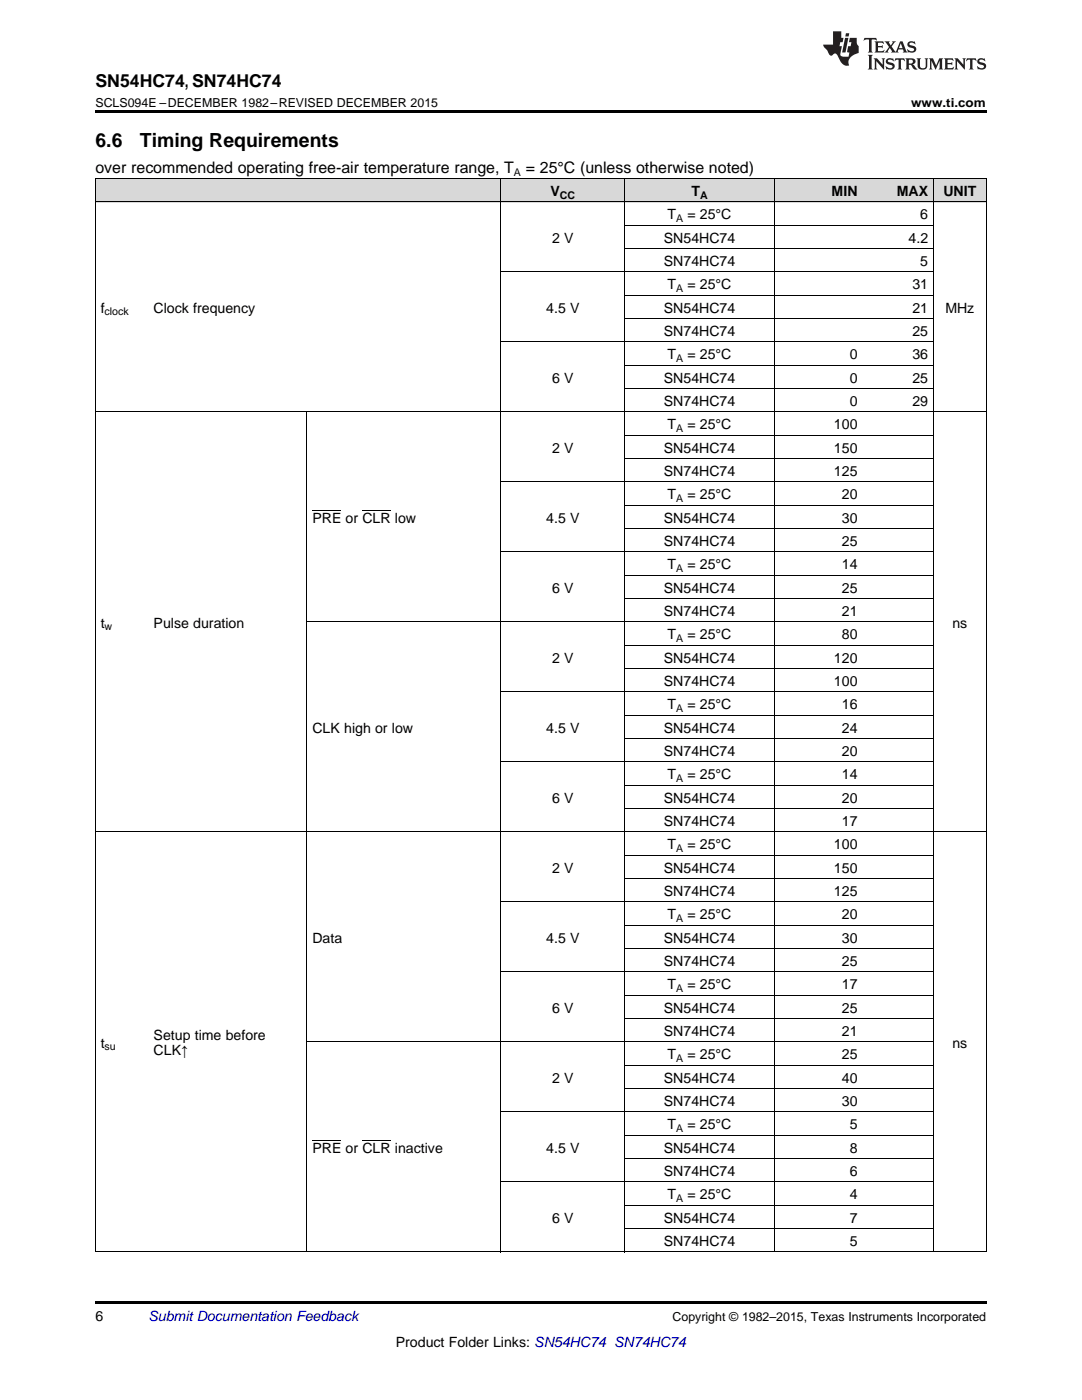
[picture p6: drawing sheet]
<svg xmlns="http://www.w3.org/2000/svg" width="216mm" height="279mm" viewBox="0 0 216 279" stroke-linecap="round" stroke-linejoin="round" font-family="sans-serif">
<g fill="#d8d8d8">
<path d="M19 35.7h10.6v4.7h-10.6z"/>
<path d="M29.6 35.7h31.7v4.7h-31.7z"/>
<path d="M61.3 35.7h38.7v4.7h-38.7z"/>
<path d="M100 35.7h24.7v4.7h-24.7z"/>
<path d="M124.7 35.7h29.9v4.7h-29.9z"/>
<path d="M154.6 35.7h17.6v4.7h-17.6z"/>
<path d="M172.2 35.7h14.1v4.7h-14.1z"/>
<path d="M186.3 35.7h10.5v4.7h-10.5z"/>
</g>
<path d="M19 22h177.8v.5h-177.8zM19 259.7h177.8v.5h-177.8z" fill="#000"/>
<g fill="none" stroke="#000" stroke-width=".2">
<path d="M19 35.6h177.8M19.1 35.7v214.2M100 35.7v214.2M124.6 35.7v214.2M154.5 35.7v214.2M186.2 35.7v214.2M196.8 35.7v214.2M19 40.3h177.8M100 54.3h86.3M124.7 58.9h61.6M124.7 49.6h61.6M124.7 45h61.6"/>
<path d="M100 68.2h86.3M124.7 77.6h61.6M124.7 72.9h61.6M124.7 63.6h61.6M19 82.2h177.8M61.2 82.2v167.7M100 96.2h86.3M124.7 91.5h61.6M124.7 86.9h61.6M100 110.2h86.3M124.7 119.5h61.6M124.7 114.8h61.6"/>
<path d="M124.7 105.5h61.6M124.7 100.8h61.6M61.3 124.1h125M100 138.1h86.3M124.7 133.4h61.6M124.7 128.8h61.6M100 152.1h86.3M124.7 156.7h61.6M124.7 147.4h61.6M124.7 142.8h61.6M19 166h177.8M124.7 175.3h61.6"/>
<path d="M124.7 170.7h61.6M124.7 161.4h61.6M100 194h86.3M100 180h86.3M124.7 198.6h61.6M124.7 189.3h61.6M124.7 184.7h61.6M61.3 207.9h125M124.7 217.3h61.6M124.7 212.6h61.6M124.7 203.3h61.6M100 235.9h86.3"/>
<path d="M100 221.9h86.3M124.7 231.2h61.6M124.7 226.6h61.6M19 249.9h177.8M124.7 245.2h61.6M124.7 240.5h61.6"/>
</g>
<g fill="#231f20">
<path d="M172.5 7.6l-.1 .5 .4-.2h.6v.1v2.1l-.2 .4h.9l-.2-.4v-2.1l.1-.1h.5l.5 .2-.2-.5zM174.5 8.3l.2 .3v1.5l-.2 .4h1.8l.2-.6a1.04 1.04 0 0 1-1.3 .2v-.7h.6l.3 .2v-.6l-.3 .2h-.6v-.6l.8-.1 .4 .3-.2-.5zM176.5 8.3l.9 1.1-.9 1.1h.8l-.2-.2 .4-.7 .5 .7-.2 .2h1.5l-.2-.2 .2-.4h.9l.1 .4-.2 .2h1l-.3-.3-.7-1.9h-.5l-.9 2-.8-1 .9-1h-.8l.1 .3-.4 .5-.3-.6 .1-.2zM179.7 8.6l.4 1h-.7zM181.3 8.4a.63 .63 0 0 0-.2 .7 .63 .63 0 0 0 .6 .4l.6 .2 .1 .2a.75 .75 0 0 1-.7 .4 .75 .75 0 0 1-.6-.5l.1 .7 .1-.1a1.11 1.11 0 0 0 1.5-.6 1.13 1.13 0 0 0-1.2-.8l-.1-.4a1.04 1.04 0 0 1 1.2 .2l-.2-.5-.2 .1-.4-.2zM173.2 10.9l.2 .4v2.2l-.2 .4h1l-.3-.4v-2.2l.3-.4zM174.3 11.6l.3 .4v1.5l-.3 .4h.8l-.2-.4v-1.3l1.5 1.7v-1.9l.2-.4h-.7l.2 .4v.9l-1.1-1.3zM177 11.8a.62 .62 0 0 0-.2 .7 .62 .62 0 0 0 .6 .4l.6 .1 .1 .3a.76 .76 0 0 1-.7 .3 .76 .76 0 0 1-.7-.4l.2 .7 .1-.1a1.11 1.11 0 0 0 1.5-.6 1.13 1.13 0 0 0-1.2-.8l-.1-.4a1.04 1.04 0 0 1 1.2 .2l-.2-.6-.2 .1-.5-.1zM178.7 11.6l-.2 .6a.61 .61 0 0 1 .8-.3v1.6l-.2 .4h.9l-.2-.4v-1.6a.63 .63 0 0 1 .7 .3l-.1-.6zM180.6 11.6l.3 .4v1.5l-.3 .4h1l-.2-.2-.1-.8 .6 .2a.76 .76 0 0 0 1.2 .7l-1-1a.58 .58 0 0 0 .6-.5 .58 .58 0 0 0-.5-.6zM181.4 11.9h.1a.45 .45 0 0 1 .5 .1 .45 .45 0 0 1 .1 .5l-.8 .2zM182.9 11.6l.2 .2a2.17 2.17 0 0 0 .3 1.9 .99 .99 0 0 0 1.6-.6v-1.1l.2-.4h-.7l.2 .2a1.92 1.92 0 0 1-.2 1.8 .6 .6 0 0 1-.9-.5v-1.1l.2-.4zM185.4 11.6l.2 .4v1.5l-.2 .4h.7l-.2-.4v-1.4l.8 1.8 .8-1.8v1.4l-.2 .4h.9l-.2-.4v-1.5l.2-.4h-.8l-.6 1.5-.6-1.5zM188.4 11.6l.2 .4v1.5l-.2 .4h1.8l.1-.6a1.04 1.04 0 0 1-1.2 .1v-.6h.5l.4 .2v-.6l-.4 .2h-.5v-.7h.8l.3 .3-.1-.6zM190.5 11.6l.2 .4v1.5l-.2 .4h.7l-.2-.4v-1.3l1.5 1.7v-1.9l.2-.4h-.7l.2 .4v.9l-1.1-1.3zM192.9 11.6l-.1 .6a.61 .61 0 0 1 .7-.3l.1 1.6-.3 .4h1l-.3-.4 .1-1.6a.63 .63 0 0 1 .7 .3l-.1-.6zM195.2 11.8a.62 .62 0 0 0-.2 .7 .62 .62 0 0 0 .6 .4l.6 .1 .1 .3a.76 .76 0 0 1-.7 .3 .76 .76 0 0 1-.6-.4l.1 .7 .1-.1a1.11 1.11 0 0 0 1.6-.6 1.13 1.13 0 0 0-1.3-.8l-.1-.4a1.04 1.04 0 0 1 1.2 .2l-.1-.6-.2 .1-.5-.1z"/>
<path d="M166.2 6.3v2.6h-1.9v.4l.8 .9a.91 .91 0 0 0 1 .8 .56 .56 0 0 1 .5-.3 .56 .56 0 0 1 .5 .3l.4 .8a1.53 1.53 0 0 0 1.9 1.2 1.54 1.54 0 0 1 1-2.1l.9-.3v-1.4a1.52 1.52 0 0 1-.4-1.6h-1.3l-.2 .8h.5l-.2 .8h-.5l-.1 1v.2l.4 .1-.2 .8a1.93 1.93 0 0 1-1.6-.3l.3-1.8h-.5l.2-.8h.4l.2-.8h-.4v-1.3zM168.6 7.6l-.6 2.9h.7l.6-2.9zM168.8 6.6l-.1 .7h.6l.2-.7z"/>
</g>
<path d="M62.3 101.8h5.8M72.3 101.8h5.7M62.3 227.5h5.8M72.3 227.5h5.7" fill="none" stroke="#000" stroke-width=".2"/>
<g font-size="3.9">
<text x="19" y="29.3">6.6</text>
<text x="27.9" y="29.3">Timing Requirements</text>
</g>
<text font-size="3.5" x="19" y="17.3">SN54HC74, SN74HC74</text>
<g font-size="3.2">
<text x="19" y="34.4">over recommended operating free-air temperature range, T</text>
<text x="104.9" y="34.4">= 25°C (unless otherwise noted)</text>
</g>
<g font-size="2.8">
<text x="109.9" y="39.1">V</text>
<text x="138" y="39.1">T</text>
<text x="165.9" y="39.1">MIN</text>
<text x="178.9" y="39.1">MAX</text>
<text x="188.2" y="39.1">UNIT</text>
<text x="133.2" y="43.7">T</text>
<text x="137.2" y="43.7">= 25°C</text>
<text x="183.6" y="43.7">6</text>
<text x="110.2" y="48.4">2 V</text>
<text x="132.5" y="48.4">SN54HC74</text>
<text x="132.5" y="53.1">SN74HC74</text>
<text x="181.3" y="48.4">4.2</text>
<text x="183.6" y="53.1">5</text>
<text x="133.2" y="57.7">T</text>
<text x="137.2" y="57.7">= 25°C</text>
<text x="182.1" y="57.7">31</text>
<text x="20.1" y="62.4">f</text>
<text x="30.7" y="62.4">Clock frequency</text>
<text x="109" y="62.4">4.5 V</text>
<text x="132.5" y="62.4">SN54HC74</text>
<text x="182.1" y="62.4">21</text>
<text x="188.6" y="62.4">MHz</text>
<text x="132.5" y="67">SN74HC74</text>
<text x="133.2" y="71.7">T</text>
<text x="137.2" y="71.7">= 25°C</text>
<text x="169.5" y="71.7">0</text>
<text x="182.1" y="67">25</text>
<text x="182.1" y="71.7">36</text>
<text x="110.2" y="76.3">6 V</text>
<text x="132.5" y="76.3">SN54HC74</text>
<text x="169.5" y="76.3">0</text>
<text x="182.1" y="76.3">25</text>
<text x="132.5" y="81">SN74HC74</text>
<text x="169.5" y="81">0</text>
<text x="182.1" y="81">29</text>
<text x="133.2" y="85.7">T</text>
<text x="137.2" y="85.7">= 25°C</text>
<text x="166.4" y="85.7">100</text>
<text x="110.2" y="90.3">2 V</text>
<text x="132.5" y="90.3">SN54HC74</text>
<text x="132.5" y="95">SN74HC74</text>
<text x="166.4" y="90.3">150</text>
<text x="166.4" y="95">125</text>
<text x="133.2" y="99.6">T</text>
<text x="137.2" y="99.6">= 25°C</text>
<text x="168" y="99.6">20</text>
<text x="62.3" y="104.3">PRE or CLR low</text>
<text x="109" y="104.3">4.5 V</text>
<text x="132.5" y="104.3">SN54HC74</text>
<text x="168" y="104.3">30</text>
<text x="132.5" y="108.9">SN74HC74</text>
<text x="133.2" y="113.6">T</text>
<text x="137.2" y="113.6">= 25°C</text>
<text x="168" y="108.9">25</text>
<text x="168" y="113.6">14</text>
<text x="110.2" y="118.3">6 V</text>
<text x="132.5" y="118.3">SN54HC74</text>
<text x="168" y="118.3">25</text>
<text x="20.1" y="125.2">t</text>
<text x="30.7" y="125.2">Pulse duration</text>
<text x="132.5" y="122.9">SN74HC74</text>
<text x="168" y="122.9">21</text>
<text x="190" y="125.2">ns</text>
<text x="133.2" y="127.6">T</text>
<text x="137.2" y="127.6">= 25°C</text>
<text x="168" y="127.6">80</text>
<text x="110.2" y="132.2">2 V</text>
<text x="132.5" y="132.2">SN54HC74</text>
<text x="132.5" y="136.9">SN74HC74</text>
<text x="166.4" y="132.2">120</text>
<text x="166.4" y="136.9">100</text>
<text x="133.2" y="141.5">T</text>
<text x="137.2" y="141.5">= 25°C</text>
<text x="168" y="141.5">16</text>
<text x="62.3" y="146.2">CLK high or low</text>
<text x="109" y="146.2">4.5 V</text>
<text x="132.5" y="146.2">SN54HC74</text>
<text x="168" y="146.2">24</text>
<text x="132.5" y="150.8">SN74HC74</text>
<text x="133.2" y="155.5">T</text>
<text x="137.2" y="155.5">= 25°C</text>
<text x="168" y="150.8">20</text>
<text x="168" y="155.5">14</text>
<text x="110.2" y="160.2">6 V</text>
<text x="132.5" y="160.2">SN54HC74</text>
<text x="168" y="160.2">20</text>
<text x="132.5" y="164.8">SN74HC74</text>
<text x="168" y="164.8">17</text>
<text x="133.2" y="169.5">T</text>
<text x="137.2" y="169.5">= 25°C</text>
<text x="166.4" y="169.5">100</text>
<text x="110.2" y="174.1">2 V</text>
<text x="132.5" y="174.1">SN54HC74</text>
<text x="132.5" y="178.8">SN74HC74</text>
<text x="166.4" y="174.1">150</text>
<text x="166.4" y="178.8">125</text>
<text x="133.2" y="183.4">T</text>
<text x="137.2" y="183.4">= 25°C</text>
<text x="168" y="183.4">20</text>
<text x="62.3" y="188.1">Data</text>
<text x="109" y="188.1">4.5 V</text>
<text x="132.5" y="188.1">SN54HC74</text>
<text x="168" y="188.1">30</text>
<text x="132.5" y="192.8">SN74HC74</text>
<text x="133.2" y="197.4">T</text>
<text x="137.2" y="197.4">= 25°C</text>
<text x="168" y="192.8">25</text>
<text x="168" y="197.4">17</text>
<text x="110.2" y="202.1">6 V</text>
<text x="132.5" y="202.1">SN54HC74</text>
<text x="168" y="202.1">25</text>
<text x="20.1" y="209.1">t</text>
<text x="30.7" y="207.5">Setup time before</text>
<text x="132.5" y="206.7">SN74HC74</text>
<text x="168" y="206.7">21</text>
<text x="190" y="209.1">ns</text>
<text x="30.7" y="210.6">CLK↑</text>
<text x="133.2" y="211.4">T</text>
<text x="137.2" y="211.4">= 25°C</text>
<text x="168" y="211.4">25</text>
<text x="110.2" y="216">2 V</text>
<text x="132.5" y="216">SN54HC74</text>
<text x="132.5" y="220.7">SN74HC74</text>
<text x="168" y="216">40</text>
<text x="168" y="220.7">30</text>
<text x="133.2" y="225.4">T</text>
<text x="137.2" y="225.4">= 25°C</text>
<text x="169.5" y="225.4">5</text>
<text x="62.3" y="230">PRE or CLR inactive</text>
<text x="109" y="230">4.5 V</text>
<text x="132.5" y="230">SN54HC74</text>
<text x="169.5" y="230">8</text>
<text x="132.5" y="234.7">SN74HC74</text>
<text x="133.2" y="239.3">T</text>
<text x="137.2" y="239.3">= 25°C</text>
<text x="169.5" y="234.7">6</text>
<text x="169.5" y="239.3">4</text>
<text x="110.2" y="244">6 V</text>
<text x="132.5" y="244">SN54HC74</text>
<text x="169.5" y="244">7</text>
<text x="132.5" y="248.6">SN74HC74</text>
<text x="169.5" y="248.6">5</text>
<text x="19" y="263.6">6</text>
<text x="79" y="268.9">Product Folder Links: SN54HC74 SN74HC74</text>
</g>
<text font-size="2.8" fill="#0000c8" x="29.6" y="263.6">Submit Documentation Feedback</text>
<g font-size="2.5">
<text x="19" y="21.4">SCLS094E –DECEMBER 1982–REVISED DECEMBER 2015</text>
<text x="181.8" y="21.4">www.ti.com</text>
<text x="134.2" y="263.6">Copyright © 1982–2015, Texas Instruments Incorporated</text>
</g>
<g font-size="2.1">
<text x="102.6" y="35.1">A</text>
<text x="111.7" y="39.7">CC</text>
<text x="139.7" y="39.7">A</text>
<text x="134.9" y="44.3">A</text>
<text x="134.9" y="58.3">A</text>
<text x="20.9" y="62.9">clock</text>
<text x="134.9" y="72.2">A</text>
<text x="134.9" y="86.2">A</text>
<text x="134.9" y="100.2">A</text>
<text x="134.9" y="114.2">A</text>
<text x="20.9" y="125.8">w</text>
<text x="134.9" y="128.1">A</text>
<text x="134.9" y="142.1">A</text>
<text x="134.9" y="156.1">A</text>
<text x="134.9" y="170">A</text>
<text x="134.9" y="184">A</text>
<text x="134.9" y="198">A</text>
<text x="20.9" y="209.6">su</text>
<text x="134.9" y="211.9">A</text>
<text x="134.9" y="225.9">A</text>
<text x="134.9" y="239.9">A</text>
</g>
</svg>
